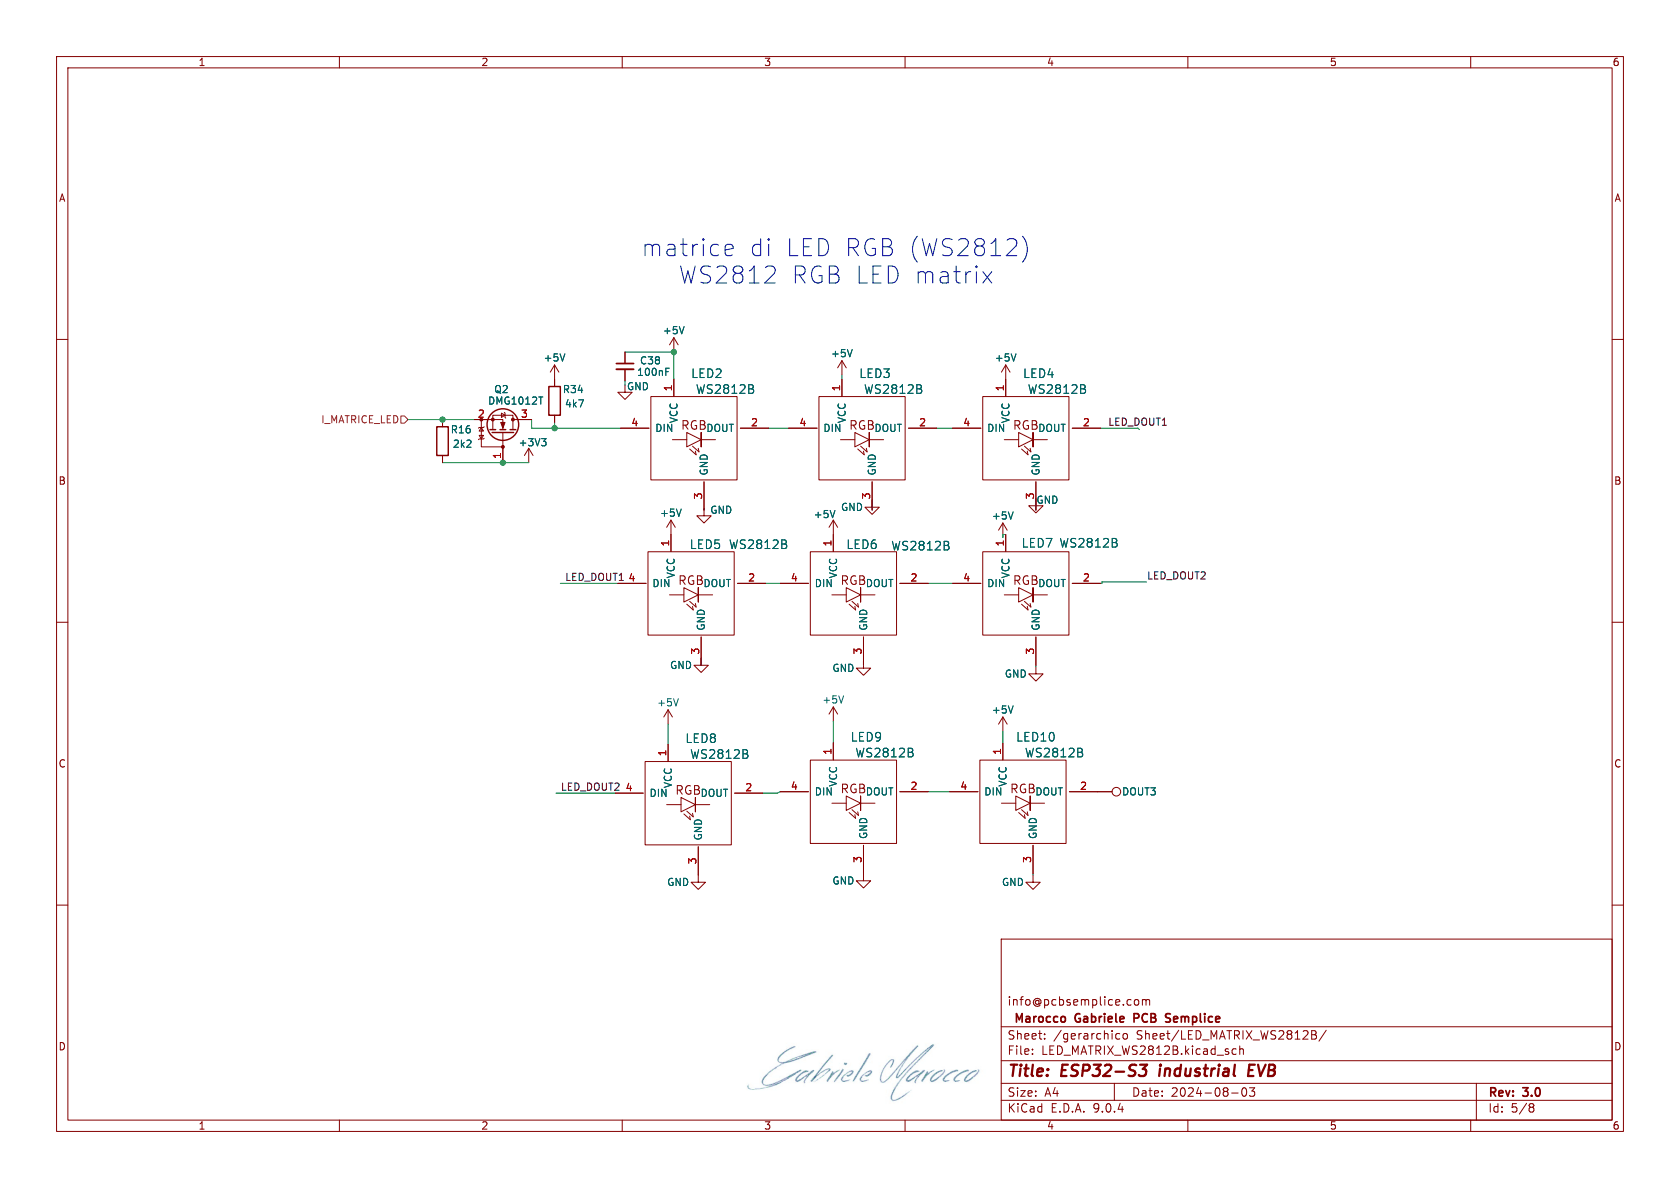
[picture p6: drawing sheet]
(kicad_sch
 (version 20250114)
 (generator "eeschema")
 (generator_version "9.0")
 (paper "A4")
 (title_block
  (title "ESP32-S3 industrial EVB ")
  (date "2024-08-03")
  (rev "3.0")
  (company " Marocco Gabriele PCB Semplice")
  (comment 1 "info@pcbsemplice.com"))
 (lib_symbols
  (symbol "+3V3_1"
   (power)
   (pin_names
    (offset 0)) (exclude_from_sim no) (in_bom yes) (on_board yes)
   (property "Reference" "#PWR" (at 0 -3.81 0) (effects (font (size 1.27 1.27)) (hide yes)))
   (property "Value" "+3V3_1" (at 0 3.556 0) (effects (font (size 1.27 1.27))))
   (property "Footprint" "" (at 0 0 0) (effects (font (size 1.27 1.27)) (hide yes)))
   (property "Datasheet" "" (at 0 0 0) (effects (font (size 1.27 1.27)) (hide yes)))
   (property "Description" "Power symbol creates a global label with name \"+3V3\"" (at 0 0 0) (effects (font (size 1.27 1.27)) (hide yes)))
   (symbol "+3V3_1_0_1"
    (polyline (pts (xy -0.762 1.27) (xy 0 2.54)) (stroke (width 0) (type default)) (fill (type none)))
    (polyline (pts (xy 0 2.54) (xy 0.762 1.27)) (stroke (width 0) (type default)) (fill (type none)))
    (polyline (pts (xy 0 0) (xy 0 2.54)) (stroke (width 0) (type default)) (fill (type none))))
   (symbol "+3V3_1_1_1"
    (pin power_in line (at 0 0 90) (length 0) (hide yes) (name "+3V3" (effects (font (size 1.27 1.27)))) (number "1" (effects (font (size 1.27 1.27))))))
   (embedded_fonts no))
  (symbol "WS2812B_3"
   (pin_names
    (offset 1.016)) (exclude_from_sim no) (in_bom yes) (on_board yes)
   (property "Reference" "LED2" (at -7.366 9.144 0) (effects (font (size 1.524 1.524))))
   (property "Value" "WS2812B" (at 5.588 8.89 0) (effects (font (size 1.524 1.524))))
   (property "Footprint" "scheda di sviluppo industriale:WS2812B" (at 4.318 0 90) (effects (font (size 1.524 1.524)) (hide yes)))
   (property "Datasheet" "" (at -1.27 0 90) (effects (font (size 1.524 1.524))))
   (property "Description" "RGB LED with integrated controller" (at 0 0 0) (effects (font (size 1.27 1.27)) (hide yes)))
   (property "Campo senza titolo" "" (at 0 0 0) (effects (font (size 1.27 1.27)) (hide yes)))
   (symbol "WS2812B_3_0_0"
    (polyline (pts (xy -1.27 0) (xy -3.81 0)) (stroke (width 0) (type solid)) (fill (type none)))
    (polyline (pts (xy -0.254 -1.143) (xy 0.889 -2.159)) (stroke (width 0) (type solid)) (fill (type none)))
    (polyline (pts (xy 0.381 -2.667) (xy -0.762 -1.651)) (stroke (width 0) (type solid)) (fill (type none)))
    (polyline (pts (xy 0.381 -2.667) (xy 0.254 -2.032)) (stroke (width 0) (type solid)) (fill (type none)))
    (polyline (pts (xy 0.889 -2.159) (xy 0.762 -1.524)) (stroke (width 0) (type solid)) (fill (type none)))
    (polyline (pts (xy 1.27 0) (xy 3.81 0)) (stroke (width 0) (type solid)) (fill (type none)))
    (text "RGB" (at 0 2.54 0) (effects (font (size 1.524 1.524)))))
   (symbol "WS2812B_3_0_1"
    (rectangle (start -7.62 7.62) (end 7.62 -7.112) (stroke (width 0) (type solid)) (fill (type none)))
    (rectangle (start 1.27 1.27) (end 1.27 -1.27) (stroke (width 0) (type solid)) (fill (type none)))
    (polyline (pts (xy 1.27 0) (xy -1.27 1.27) (xy -1.27 -1.27) (xy 1.27 0) (xy 1.27 0)) (stroke (width 0) (type solid)) (fill (type none))))
   (symbol "WS2812B_3_1_1"
    (pin input line (at -12.954 2.032 0) (length 5.0038) (name "DIN" (effects (font (size 1.27 1.27)))) (number "4" (effects (font (size 1.27 1.27)))))
    (pin power_in line (at -3.556 10.668 270) (length 3) (name "VCC" (effects (font (size 1.27 1.27)))) (number "1" (effects (font (size 1.27 1.27)))))
    (pin power_in line (at 1.778 -12.446 90) (length 5.0038) (name "GND" (effects (font (size 1.27 1.27)))) (number "3" (effects (font (size 1.27 1.27)))))
    (pin output line (at 13.208 2.032 180) (length 5.0038) (name "DOUT" (effects (font (size 1.27 1.27)))) (number "2" (effects (font (size 1.27 1.27))))))
   (embedded_fonts no))
  (symbol "scheda di sviluppo industriale:+5V"
   (power)
   (pin_names
    (offset 0)) (exclude_from_sim no) (in_bom yes) (on_board yes)
   (property "Reference" "#PWR" (at 0 -3.81 0) (effects (font (size 1.27 1.27)) (hide yes)))
   (property "Value" "+5V" (at 0 3.556 0) (effects (font (size 1.27 1.27))))
   (property "Footprint" "" (at 0 0 0) (effects (font (size 1.27 1.27)) (hide yes)))
   (property "Datasheet" "" (at 0 0 0) (effects (font (size 1.27 1.27)) (hide yes)))
   (property "Description" "Power symbol creates a global label with name \"+5V\"" (at 0 0 0) (effects (font (size 1.27 1.27)) (hide yes)))
   (symbol "+5V_0_1"
    (polyline (pts (xy -0.762 1.27) (xy 0 2.54)) (stroke (width 0) (type default)) (fill (type none)))
    (polyline (pts (xy 0 2.54) (xy 0.762 1.27)) (stroke (width 0) (type default)) (fill (type none)))
    (polyline (pts (xy 0 0) (xy 0 2.54)) (stroke (width 0) (type default)) (fill (type none))))
   (symbol "+5V_1_1"
    (pin power_in line (at 0 0 90) (length 0) (hide yes) (name "+5V" (effects (font (size 1.27 1.27)))) (number "1" (effects (font (size 1.27 1.27))))))
   (embedded_fonts no))
  (symbol "scheda di sviluppo industriale:C_Small"
   (pin_numbers (hide yes))
   (pin_names
    (offset 0.254) (hide yes)) (exclude_from_sim no) (in_bom yes) (on_board yes)
   (property "Reference" "C" (at 0.254 1.778 0) (effects (font (size 1.27 1.27)) (justify left)))
   (property "Value" "C_Small" (at 0.254 -2.032 0) (effects (font (size 1.27 1.27)) (justify left)))
   (property "Footprint" "" (at 0 0 0) (effects (font (size 1.27 1.27)) (hide yes)))
   (property "Datasheet" "~" (at 0 0 0) (effects (font (size 1.27 1.27)) (hide yes)))
   (property "Description" "Unpolarized capacitor, small symbol" (at 0 0 0) (effects (font (size 1.27 1.27)) (hide yes)))
   (symbol "C_Small_0_1"
    (polyline (pts (xy -1.524 0.508) (xy 1.524 0.508)) (stroke (width 0.3048) (type default)) (fill (type none)))
    (polyline (pts (xy -1.524 -0.508) (xy 1.524 -0.508)) (stroke (width 0.3302) (type default)) (fill (type none))))
   (symbol "C_Small_1_1"
    (pin passive line (at 0 2.54 270) (length 2.032) (name "~" (effects (font (size 1.27 1.27)))) (number "1" (effects (font (size 1.27 1.27)))))
    (pin passive line (at 0 -2.54 90) (length 2.032) (name "~" (effects (font (size 1.27 1.27)))) (number "2" (effects (font (size 1.27 1.27))))))
   (embedded_fonts no))
  (symbol "scheda di sviluppo industriale:DMG1012T"
   (pin_names
    (offset 0) (hide yes)) (exclude_from_sim no) (in_bom yes) (on_board yes)
   (property "Reference" "Q" (at 5.08 1.905 0) (effects (font (size 1.27 1.27)) (justify left)))
   (property "Value" "DMG1012T" (at 5.08 0 0) (effects (font (size 1.27 1.27)) (justify left)))
   (property "Footprint" "Package_TO_SOT_SMD:SOT-523" (at 5.08 -1.905 0) (effects (font (size 1.27 1.27)) (justify left) (hide yes)))
   (property "Datasheet" "https://www.diodes.com/assets/Datasheets/ds31783.pdf" (at 5.08 -3.81 0) (effects (font (size 1.27 1.27)) (justify left) (hide yes)))
   (property "Description" "20V Vds, 0.63 Id, N-Channel MOSFET with ESD protection, SOT-523" (at 0 0 0) (effects (font (size 1.27 1.27)) (hide yes)))
   (symbol "DMG1012T_0_1"
    (polyline (pts (xy 2.54 -3.81) (xy -2.286 -3.81) (xy -2.286 0)) (stroke (width 0) (type default)) (fill (type none))))
   (symbol "DMG1012T_1_1"
    (circle (center -2.286 0) (radius 0.254) (stroke (width 0) (type default)) (fill (type outline)))
    (polyline (pts (xy -1.016 -4.318) (xy -0.889 -4.191) (xy -0.889 -3.429) (xy -0.762 -3.302)) (stroke (width 0) (type default)) (fill (type none)))
    (polyline (pts (xy -0.889 -3.81) (xy -0.254 -4.191) (xy -0.254 -3.429) (xy -0.889 -3.81)) (stroke (width 0) (type default)) (fill (type none)))
    (polyline (pts (xy 0.254 1.905) (xy 0.254 -1.905)) (stroke (width 0.254) (type default)) (fill (type none)))
    (polyline (pts (xy 0.254 0) (xy -2.54 0)) (stroke (width 0) (type default)) (fill (type none)))
    (polyline (pts (xy 0.762 2.286) (xy 0.762 1.27)) (stroke (width 0.254) (type default)) (fill (type none)))
    (polyline (pts (xy 0.762 0.508) (xy 0.762 -0.508)) (stroke (width 0.254) (type default)) (fill (type none)))
    (polyline (pts (xy 0.762 -1.27) (xy 0.762 -2.286)) (stroke (width 0.254) (type default)) (fill (type none)))
    (polyline (pts (xy 0.762 -1.778) (xy 3.302 -1.778) (xy 3.302 1.778) (xy 0.762 1.778)) (stroke (width 0) (type default)) (fill (type none)))
    (polyline (pts (xy 1.016 0) (xy 2.032 0.381) (xy 2.032 -0.381) (xy 1.016 0)) (stroke (width 0) (type default)) (fill (type outline)))
    (polyline (pts (xy 1.143 -3.81) (xy 0.508 -3.429) (xy 0.508 -4.191) (xy 1.143 -3.81)) (stroke (width 0) (type default)) (fill (type none)))
    (polyline (pts (xy 1.27 -3.302) (xy 1.143 -3.429) (xy 1.143 -4.191) (xy 1.016 -4.318)) (stroke (width 0) (type default)) (fill (type none)))
    (circle (center 1.651 0) (radius 2.794) (stroke (width 0.254) (type default)) (fill (type none)))
    (polyline (pts (xy 2.54 2.54) (xy 2.54 1.778)) (stroke (width 0) (type default)) (fill (type none)))
    (circle (center 2.54 1.778) (radius 0.254) (stroke (width 0) (type default)) (fill (type outline)))
    (circle (center 2.54 -1.778) (radius 0.254) (stroke (width 0) (type default)) (fill (type outline)))
    (polyline (pts (xy 2.54 -2.54) (xy 2.54 0) (xy 0.762 0)) (stroke (width 0) (type default)) (fill (type none)))
    (circle (center 2.54 -3.81) (radius 0.254) (stroke (width 0) (type default)) (fill (type outline)))
    (polyline (pts (xy 2.794 0.508) (xy 2.921 0.381) (xy 3.683 0.381) (xy 3.81 0.254)) (stroke (width 0) (type default)) (fill (type none)))
    (polyline (pts (xy 3.302 0.381) (xy 2.921 -0.254) (xy 3.683 -0.254) (xy 3.302 0.381)) (stroke (width 0) (type default)) (fill (type none)))
    (pin input line (at -5.08 0 0) (length 2.54) (name "G" (effects (font (size 1.27 1.27)))) (number "1" (effects (font (size 1.27 1.27)))))
    (pin passive line (at 2.54 5.08 270) (length 2.54) (name "D" (effects (font (size 1.27 1.27)))) (number "3" (effects (font (size 1.27 1.27)))))
    (pin passive line (at 2.54 -5.08 90) (length 2.54) (name "S" (effects (font (size 1.27 1.27)))) (number "2" (effects (font (size 1.27 1.27))))))
   (embedded_fonts no))
  (symbol "scheda di sviluppo industriale:GND"
   (power)
   (pin_names
    (offset 0)) (exclude_from_sim no) (in_bom yes) (on_board yes)
   (property "Reference" "#PWR" (at 0 -6.35 0) (effects (font (size 1.27 1.27)) (hide yes)))
   (property "Value" "GND" (at 0 -3.81 0) (effects (font (size 1.27 1.27))))
   (property "Footprint" "" (at 0 0 0) (effects (font (size 1.27 1.27)) (hide yes)))
   (property "Datasheet" "" (at 0 0 0) (effects (font (size 1.27 1.27)) (hide yes)))
   (property "Description" "Power symbol creates a global label with name \"GND\" , ground" (at 0 0 0) (effects (font (size 1.27 1.27)) (hide yes)))
   (symbol "GND_0_1"
    (polyline (pts (xy 0 0) (xy 0 -1.27) (xy 1.27 -1.27) (xy 0 -2.54) (xy -1.27 -1.27) (xy 0 -1.27)) (stroke (width 0) (type default)) (fill (type none))))
   (symbol "GND_1_1"
    (pin power_in line (at 0 0 270) (length 0) (hide yes) (name "GND" (effects (font (size 1.27 1.27)))) (number "1" (effects (font (size 1.27 1.27))))))
   (embedded_fonts no))
  (symbol "scheda di sviluppo industriale:R"
   (pin_numbers (hide yes))
   (pin_names
    (offset 0)) (exclude_from_sim no) (in_bom yes) (on_board yes)
   (property "Reference" "R" (at 2.032 0 90) (effects (font (size 1.27 1.27))))
   (property "Value" "R" (at 0 0 90) (effects (font (size 1.27 1.27))))
   (property "Footprint" "" (at -1.778 0 90) (effects (font (size 1.27 1.27)) (hide yes)))
   (property "Datasheet" "~" (at 0 0 0) (effects (font (size 1.27 1.27)) (hide yes)))
   (property "Description" "Resistor" (at 0 0 0) (effects (font (size 1.27 1.27)) (hide yes)))
   (symbol "R_0_1"
    (rectangle (start -1.016 -2.54) (end 1.016 2.54) (stroke (width 0.254) (type default)) (fill (type none))))
   (symbol "R_1_1"
    (pin passive line (at 0 3.81 270) (length 1.27) (name "~" (effects (font (size 1.27 1.27)))) (number "1" (effects (font (size 1.27 1.27)))))
    (pin passive line (at 0 -3.81 90) (length 1.27) (name "~" (effects (font (size 1.27 1.27)))) (number "2" (effects (font (size 1.27 1.27))))))
   (embedded_fonts no))
  (symbol "scheda di sviluppo industriale:TestPoint"
   (pin_numbers (hide yes))
   (pin_names
    (offset 0.762) (hide yes)) (exclude_from_sim no) (in_bom yes) (on_board yes)
   (property "Reference" "TP" (at 0 6.858 0) (effects (font (size 1.27 1.27))))
   (property "Value" "TestPoint" (at 0 5.08 0) (effects (font (size 1.27 1.27))))
   (property "Footprint" "" (at 5.08 0 0) (effects (font (size 1.27 1.27)) (hide yes)))
   (property "Datasheet" "~" (at 5.08 0 0) (effects (font (size 1.27 1.27)) (hide yes)))
   (property "Description" "test point" (at 0 0 0) (effects (font (size 1.27 1.27)) (hide yes)))
   (symbol "TestPoint_0_1"
    (circle (center 0 3.302) (radius 0.762) (stroke (width 0) (type default)) (fill (type none))))
   (symbol "TestPoint_1_1"
    (pin passive line (at 0 0 90) (length 2.54) (name "1" (effects (font (size 1.27 1.27)))) (number "1" (effects (font (size 1.27 1.27))))))
   (embedded_fonts no)))
 (text "matrice di LED RGB (WS2812)\nWS2812 RGB LED matrix"
  (exclude_from_sim no)
  (at 147.828 46.482 0)
  (effects (font (size 3 3))))
 (junction
  (at 78.232 74.168)
  (diameter 0)
  (color 0 0 0 0))
 (junction
  (at 119.126 62.23)
  (diameter 0)
  (color 0 0 0 0))
 (junction
  (at 98.044 75.692)
  (diameter 0)
  (color 0 0 0 0))
 (junction
  (at 88.9 81.788)
  (diameter 0)
  (color 0 0 0 0))
 (wire
  (pts (xy 135.89 75.692) (xy 139.446 75.692))
  (stroke (width 0) (type default)))
 (wire
  (pts (xy 88.9 81.788) (xy 93.472 81.788))
  (stroke (width 0) (type default)))
 (wire
  (pts (xy 78.232 74.168) (xy 83.82 74.168))
  (stroke (width 0) (type default)))
 (wire
  (pts (xy 93.98 74.168) (xy 93.98 75.692))
  (stroke (width 0) (type default)))
 (wire
  (pts (xy 147.32 127.508) (xy 147.32 131.318))
  (stroke (width 0) (type default)))
 (wire
  (pts (xy 177.292 94.488) (xy 177.292 94.996))
  (stroke (width 0) (type default)))
 (wire
  (pts (xy 124.46 89.916) (xy 124.46 90.17))
  (stroke (width 0) (type default)))
 (wire
  (pts (xy 194.818 103.124) (xy 194.818 102.87))
  (stroke (width 0) (type default)))
 (wire
  (pts (xy 98.044 74.676) (xy 98.044 75.692))
  (stroke (width 0) (type default)))
 (wire
  (pts (xy 194.818 102.87) (xy 202.692 102.87))
  (stroke (width 0) (type default)))
 (wire
  (pts (xy 118.11 128.016) (xy 118.11 131.572))
  (stroke (width 0) (type default)))
 (wire
  (pts (xy 119.126 62.23) (xy 119.126 67.056))
  (stroke (width 0) (type default)))
 (wire
  (pts (xy 135.382 103.124) (xy 137.922 103.124))
  (stroke (width 0) (type default)))
 (wire
  (pts (xy 93.98 75.692) (xy 98.044 75.692))
  (stroke (width 0) (type default)))
 (wire
  (pts (xy 164.084 139.954) (xy 167.894 139.954))
  (stroke (width 0) (type default)))
 (wire
  (pts (xy 182.626 154.432) (xy 182.626 154.686))
  (stroke (width 0) (type default)))
 (wire
  (pts (xy 123.952 116.332) (xy 123.952 117.602))
  (stroke (width 0) (type default)))
 (wire
  (pts (xy 177.292 129.286) (xy 177.292 131.318))
  (stroke (width 0) (type default)))
 (wire
  (pts (xy 134.874 140.208) (xy 137.414 140.208))
  (stroke (width 0) (type default)))
 (wire
  (pts (xy 98.298 140.208) (xy 108.712 140.208))
  (stroke (width 0) (type default)))
 (wire
  (pts (xy 164.084 103.124) (xy 168.402 103.124))
  (stroke (width 0) (type default)))
 (wire
  (pts (xy 165.608 75.692) (xy 168.402 75.692))
  (stroke (width 0) (type default)))
 (wire
  (pts (xy 99.06 103.124) (xy 109.22 103.124))
  (stroke (width 0) (type default)))
 (wire
  (pts (xy 177.8 94.488) (xy 177.292 94.488))
  (stroke (width 0) (type default)))
 (wire
  (pts (xy 98.044 75.692) (xy 109.728 75.692))
  (stroke (width 0) (type default)))
 (wire
  (pts (xy 183.134 88.138) (xy 183.134 90.17))
  (stroke (width 0) (type default)))
 (wire
  (pts (xy 72.136 74.168) (xy 78.232 74.168))
  (stroke (width 0) (type default)))
 (wire
  (pts (xy 110.49 62.23) (xy 119.126 62.23))
  (stroke (width 0) (type default)))
 (wire
  (pts (xy 137.414 140.208) (xy 137.922 139.954))
  (stroke (width 0) (type default)))
 (wire
  (pts (xy 148.844 67.056) (xy 148.844 66.294))
  (stroke (width 0) (type default)))
 (wire
  (pts (xy 201.168 75.692) (xy 201.422 75.946))
  (stroke (width 0) (type default)))
 (wire
  (pts (xy 154.178 88.392) (xy 154.178 90.17))
  (stroke (width 0) (type default)))
 (wire
  (pts (xy 183.134 117.602) (xy 183.134 117.856))
  (stroke (width 0) (type default)))
 (wire
  (pts (xy 110.49 67.31) (xy 110.49 68.072))
  (stroke (width 0) (type default)))
 (wire
  (pts (xy 78.232 81.788) (xy 88.9 81.788))
  (stroke (width 0) (type default)))
 (wire
  (pts (xy 194.564 103.124) (xy 194.818 103.124))
  (stroke (width 0) (type default)))
 (wire
  (pts (xy 152.654 117.602) (xy 152.654 116.84))
  (stroke (width 0) (type default)))
 (wire
  (pts (xy 194.564 75.692) (xy 201.168 75.692))
  (stroke (width 0) (type default)))
 (image
  (at 152.146 189.23)
  (scale 0.345606)
  (data))
 (label "LED_DOUT2"
  (at 202.692 102.87 0)
  (effects (font (size 1.27 1.27)) (justify left bottom)))
 (label "LED_DOUT1"
  (at 99.822 103.124 0)
  (effects (font (size 1.27 1.27)) (justify left bottom)))
 (label "LED_DOUT1"
  (at 195.834 75.692 0)
  (effects (font (size 1.27 1.27)) (justify left bottom)))
 (label "LED_DOUT2"
  (at 99.06 140.208 0)
  (effects (font (size 1.27 1.27)) (justify left bottom)))
 (hierarchical_label "I_MATRICE_LED"
  (shape input)
  (at 72.136 74.168 180)
  (effects (font (size 1.27 1.27)) (justify right)))
 (symbol
  (lib_id "scheda di sviluppo industriale:R")
  (at 98.044 70.866 0)
  (mirror y)
  (unit 1)
  (exclude_from_sim no)
  (in_bom yes)
  (on_board yes)
  (dnp no)
  (property "Reference" "R34" (at 101.346 68.834 0) (effects (font (size 1.27 1.27))))
  (property "Value" "4k7" (at 101.6 71.374 0) (effects (font (size 1.27 1.27))))
  (property "Footprint" "Resistor_SMD:R_0603_1608Metric_Pad0.98x0.95mm_HandSolder" (at 99.822 70.866 90) (effects (font (size 1.27 1.27)) (hide yes)))
  (property "Datasheet" "~" (at 98.044 70.866 0) (effects (font (size 1.27 1.27)) (hide yes)))
  (property "Description" "" (at 98.044 70.866 0) (effects (font (size 1.27 1.27)) (hide yes)))
  (pin "1")
  (pin "2"))
 (symbol
  (lib_id "scheda di sviluppo industriale:+5V")
  (at 118.11 128.016 0)
  (unit 1)
  (exclude_from_sim no)
  (in_bom yes)
  (on_board yes)
  (dnp no)
  (fields_autoplaced yes)
  (property "Reference" "#PWR074" (at 118.11 131.826 0) (effects (font (size 1.27 1.27)) (hide yes)))
  (property "Value" "+5V" (at 118.11 124.206 0) (effects (font (size 1.27 1.27))))
  (property "Footprint" "" (at 118.11 128.016 0) (effects (font (size 1.27 1.27)) (hide yes)))
  (property "Datasheet" "" (at 118.11 128.016 0) (effects (font (size 1.27 1.27)) (hide yes)))
  (property "Description" "" (at 118.11 128.016 0) (effects (font (size 1.27 1.27)) (hide yes)))
  (pin "1"))
 (symbol
  (lib_name "WS2812B_3")
  (lib_id "scheda di sviluppo industriale:WS2812B_3")
  (at 150.876 141.986 0)
  (unit 1)
  (exclude_from_sim no)
  (in_bom yes)
  (on_board yes)
  (dnp no)
  (property "Reference" "LED9" (at 153.162 130.302 0) (effects (font (size 1.524 1.524))))
  (property "Value" "WS2812B" (at 156.464 133.096 0) (effects (font (size 1.524 1.524))))
  (property "Footprint" "scheda di sviluppo industriale:WS2812B" (at 155.194 141.986 90) (effects (font (size 1.524 1.524)) (hide yes)))
  (property "Datasheet" "" (at 149.606 141.986 90) (effects (font (size 1.524 1.524))))
  (property "Description" "RGB LED with integrated controller" (at 150.876 141.986 0) (effects (font (size 1.27 1.27)) (hide yes)))
  (property "Campo senza titolo" "" (at 150.876 141.986 0) (effects (font (size 1.27 1.27)) (hide yes)))
  (pin "1")
  (pin "2")
  (pin "4")
  (pin "3"))
 (symbol
  (lib_id "scheda di sviluppo industriale:GND")
  (at 152.654 154.432 0)
  (unit 1)
  (exclude_from_sim no)
  (in_bom yes)
  (on_board yes)
  (dnp no)
  (property "Reference" "#PWR084" (at 152.654 160.782 0) (effects (font (size 1.27 1.27)) (hide yes)))
  (property "Value" "GND" (at 149.098 155.702 0) (effects (font (size 1.27 1.27))))
  (property "Footprint" "" (at 152.654 154.432 0) (effects (font (size 1.27 1.27)) (hide yes)))
  (property "Datasheet" "" (at 152.654 154.432 0) (effects (font (size 1.27 1.27)) (hide yes)))
  (property "Description" "" (at 152.654 154.432 0) (effects (font (size 1.27 1.27)) (hide yes)))
  (pin "1"))
 (symbol
  (lib_name "WS2812B_3")
  (lib_id "scheda di sviluppo industriale:WS2812B_3")
  (at 181.356 105.156 0)
  (unit 1)
  (exclude_from_sim no)
  (in_bom yes)
  (on_board yes)
  (dnp no)
  (property "Reference" "LED7" (at 183.388 96.012 0) (effects (font (size 1.524 1.524))))
  (property "Value" "WS2812B" (at 192.532 96.012 0) (effects (font (size 1.524 1.524))))
  (property "Footprint" "scheda di sviluppo industriale:WS2812B" (at 185.674 105.156 90) (effects (font (size 1.524 1.524)) (hide yes)))
  (property "Datasheet" "" (at 180.086 105.156 90) (effects (font (size 1.524 1.524))))
  (property "Description" "RGB LED with integrated controller" (at 181.356 105.156 0) (effects (font (size 1.27 1.27)) (hide yes)))
  (property "Campo senza titolo" "" (at 181.356 105.156 0) (effects (font (size 1.27 1.27)) (hide yes)))
  (pin "1")
  (pin "2")
  (pin "4")
  (pin "3"))
 (symbol
  (lib_id "scheda di sviluppo industriale:GND")
  (at 182.626 154.686 0)
  (unit 1)
  (exclude_from_sim no)
  (in_bom yes)
  (on_board yes)
  (dnp no)
  (property "Reference" "#PWR089" (at 182.626 161.036 0) (effects (font (size 1.27 1.27)) (hide yes)))
  (property "Value" "GND" (at 179.07 155.956 0) (effects (font (size 1.27 1.27))))
  (property "Footprint" "" (at 182.626 154.686 0) (effects (font (size 1.27 1.27)) (hide yes)))
  (property "Datasheet" "" (at 182.626 154.686 0) (effects (font (size 1.27 1.27)) (hide yes)))
  (property "Description" "" (at 182.626 154.686 0) (effects (font (size 1.27 1.27)) (hide yes)))
  (pin "1"))
 (symbol
  (lib_id "scheda di sviluppo industriale:TestPoint")
  (at 194.056 139.954 270)
  (unit 1)
  (exclude_from_sim no)
  (in_bom yes)
  (on_board yes)
  (dnp no)
  (property "Reference" "DOUT3" (at 201.422 139.954 90) (effects (font (size 1.27 1.27))))
  (property "Value" "TestPoint" (at 197.358 142.748 90) (effects (font (size 1.27 1.27)) (hide yes)))
  (property "Footprint" "TestPoint:TestPoint_THTPad_D1.0mm_Drill0.5mm" (at 194.056 145.034 0) (effects (font (size 1.27 1.27)) (hide yes)))
  (property "Datasheet" "~" (at 194.056 145.034 0) (effects (font (size 1.27 1.27)) (hide yes)))
  (property "Description" "test point" (at 194.056 139.954 0) (effects (font (size 1.27 1.27)) (hide yes)))
  (pin "1"))
 (symbol
  (lib_id "scheda di sviluppo industriale:GND")
  (at 123.444 154.686 0)
  (unit 1)
  (exclude_from_sim no)
  (in_bom yes)
  (on_board yes)
  (dnp no)
  (property "Reference" "#PWR077" (at 123.444 161.036 0) (effects (font (size 1.27 1.27)) (hide yes)))
  (property "Value" "GND" (at 119.888 155.956 0) (effects (font (size 1.27 1.27))))
  (property "Footprint" "" (at 123.444 154.686 0) (effects (font (size 1.27 1.27)) (hide yes)))
  (property "Datasheet" "" (at 123.444 154.686 0) (effects (font (size 1.27 1.27)) (hide yes)))
  (property "Description" "" (at 123.444 154.686 0) (effects (font (size 1.27 1.27)) (hide yes)))
  (pin "1"))
 (symbol
  (lib_id "scheda di sviluppo industriale:+5V")
  (at 148.844 66.294 0)
  (unit 1)
  (exclude_from_sim no)
  (in_bom yes)
  (on_board yes)
  (dnp no)
  (fields_autoplaced yes)
  (property "Reference" "#PWR082" (at 148.844 70.104 0) (effects (font (size 1.27 1.27)) (hide yes)))
  (property "Value" "+5V" (at 148.844 62.484 0) (effects (font (size 1.27 1.27))))
  (property "Footprint" "" (at 148.844 66.294 0) (effects (font (size 1.27 1.27)) (hide yes)))
  (property "Datasheet" "" (at 148.844 66.294 0) (effects (font (size 1.27 1.27)) (hide yes)))
  (property "Description" "" (at 148.844 66.294 0) (effects (font (size 1.27 1.27)) (hide yes)))
  (pin "1"))
 (symbol
  (lib_name "WS2812B_3")
  (lib_id "scheda di sviluppo industriale:WS2812B_3")
  (at 122.174 105.156 0)
  (unit 1)
  (exclude_from_sim no)
  (in_bom yes)
  (on_board yes)
  (dnp no)
  (property "Reference" "LED5" (at 124.714 96.266 0) (effects (font (size 1.524 1.524))))
  (property "Value" "WS2812B" (at 134.112 96.266 0) (effects (font (size 1.524 1.524))))
  (property "Footprint" "scheda di sviluppo industriale:WS2812B" (at 126.492 105.156 90) (effects (font (size 1.524 1.524)) (hide yes)))
  (property "Datasheet" "" (at 120.904 105.156 90) (effects (font (size 1.524 1.524))))
  (property "Description" "RGB LED with integrated controller" (at 122.174 105.156 0) (effects (font (size 1.27 1.27)) (hide yes)))
  (property "Campo senza titolo" "" (at 122.174 105.156 0) (effects (font (size 1.27 1.27)) (hide yes)))
  (pin "1")
  (pin "2")
  (pin "4")
  (pin "3"))
 (symbol
  (lib_id "scheda di sviluppo industriale:GND")
  (at 154.178 88.392 0)
  (unit 1)
  (exclude_from_sim no)
  (in_bom yes)
  (on_board yes)
  (dnp no)
  (property "Reference" "#PWR085" (at 154.178 94.742 0) (effects (font (size 1.27 1.27)) (hide yes)))
  (property "Value" "GND" (at 150.622 89.662 0) (effects (font (size 1.27 1.27))))
  (property "Footprint" "" (at 154.178 88.392 0) (effects (font (size 1.27 1.27)) (hide yes)))
  (property "Datasheet" "" (at 154.178 88.392 0) (effects (font (size 1.27 1.27)) (hide yes)))
  (property "Description" "" (at 154.178 88.392 0) (effects (font (size 1.27 1.27)) (hide yes)))
  (pin "1"))
 (symbol
  (lib_id "scheda di sviluppo industriale:+5V")
  (at 177.292 94.996 0)
  (unit 1)
  (exclude_from_sim no)
  (in_bom yes)
  (on_board yes)
  (dnp no)
  (fields_autoplaced yes)
  (property "Reference" "#PWR086" (at 177.292 98.806 0) (effects (font (size 1.27 1.27)) (hide yes)))
  (property "Value" "+5V" (at 177.292 91.186 0) (effects (font (size 1.27 1.27))))
  (property "Footprint" "" (at 177.292 94.996 0) (effects (font (size 1.27 1.27)) (hide yes)))
  (property "Datasheet" "" (at 177.292 94.996 0) (effects (font (size 1.27 1.27)) (hide yes)))
  (property "Description" "" (at 177.292 94.996 0) (effects (font (size 1.27 1.27)) (hide yes)))
  (pin "1"))
 (symbol
  (lib_id "scheda di sviluppo industriale:GND")
  (at 110.49 68.072 0)
  (unit 1)
  (exclude_from_sim no)
  (in_bom yes)
  (on_board yes)
  (dnp no)
  (property "Reference" "#PWR073" (at 110.49 74.422 0) (effects (font (size 1.27 1.27)) (hide yes)))
  (property "Value" "GND" (at 112.776 68.326 0) (effects (font (size 1.27 1.27))))
  (property "Footprint" "" (at 110.49 68.072 0) (effects (font (size 1.27 1.27)) (hide yes)))
  (property "Datasheet" "" (at 110.49 68.072 0) (effects (font (size 1.27 1.27)) (hide yes)))
  (property "Description" "" (at 110.49 68.072 0) (effects (font (size 1.27 1.27)) (hide yes)))
  (pin "1"))
 (symbol
  (lib_id "scheda di sviluppo industriale:GND")
  (at 123.952 116.332 0)
  (unit 1)
  (exclude_from_sim no)
  (in_bom yes)
  (on_board yes)
  (dnp no)
  (property "Reference" "#PWR078" (at 123.952 122.682 0) (effects (font (size 1.27 1.27)) (hide yes)))
  (property "Value" "GND" (at 120.396 117.602 0) (effects (font (size 1.27 1.27))))
  (property "Footprint" "" (at 123.952 116.332 0) (effects (font (size 1.27 1.27)) (hide yes)))
  (property "Datasheet" "" (at 123.952 116.332 0) (effects (font (size 1.27 1.27)) (hide yes)))
  (property "Description" "" (at 123.952 116.332 0) (effects (font (size 1.27 1.27)) (hide yes)))
  (pin "1"))
 (symbol
  (lib_id "scheda di sviluppo industriale:+5V")
  (at 147.32 94.488 0)
  (unit 1)
  (exclude_from_sim no)
  (in_bom yes)
  (on_board yes)
  (dnp no)
  (property "Reference" "#PWR080" (at 147.32 98.298 0) (effects (font (size 1.27 1.27)) (hide yes)))
  (property "Value" "+5V" (at 145.796 90.932 0) (effects (font (size 1.27 1.27))))
  (property "Footprint" "" (at 147.32 94.488 0) (effects (font (size 1.27 1.27)) (hide yes)))
  (property "Datasheet" "" (at 147.32 94.488 0) (effects (font (size 1.27 1.27)) (hide yes)))
  (property "Description" "" (at 147.32 94.488 0) (effects (font (size 1.27 1.27)) (hide yes)))
  (pin "1"))
 (symbol
  (lib_name "WS2812B_3")
  (lib_id "scheda di sviluppo industriale:WS2812B_3")
  (at 181.356 77.724 0)
  (unit 1)
  (exclude_from_sim no)
  (in_bom yes)
  (on_board yes)
  (dnp no)
  (property "Reference" "LED4" (at 183.642 66.04 0) (effects (font (size 1.524 1.524))))
  (property "Value" "WS2812B" (at 186.944 68.834 0) (effects (font (size 1.524 1.524))))
  (property "Footprint" "scheda di sviluppo industriale:WS2812B" (at 185.674 77.724 90) (effects (font (size 1.524 1.524)) (hide yes)))
  (property "Datasheet" "" (at 180.086 77.724 90) (effects (font (size 1.524 1.524))))
  (property "Description" "RGB LED with integrated controller" (at 181.356 77.724 0) (effects (font (size 1.27 1.27)) (hide yes)))
  (property "Campo senza titolo" "" (at 181.356 77.724 0) (effects (font (size 1.27 1.27)) (hide yes)))
  (pin "1")
  (pin "2")
  (pin "4")
  (pin "3"))
 (symbol
  (lib_id "scheda di sviluppo industriale:GND")
  (at 124.46 89.916 0)
  (unit 1)
  (exclude_from_sim no)
  (in_bom yes)
  (on_board yes)
  (dnp no)
  (property "Reference" "#PWR079" (at 124.46 96.266 0) (effects (font (size 1.27 1.27)) (hide yes)))
  (property "Value" "GND" (at 127.508 90.17 0) (effects (font (size 1.27 1.27))))
  (property "Footprint" "" (at 124.46 89.916 0) (effects (font (size 1.27 1.27)) (hide yes)))
  (property "Datasheet" "" (at 124.46 89.916 0) (effects (font (size 1.27 1.27)) (hide yes)))
  (property "Description" "" (at 124.46 89.916 0) (effects (font (size 1.27 1.27)) (hide yes)))
  (pin "1"))
 (symbol
  (lib_id "scheda di sviluppo industriale:C_Small")
  (at 110.49 64.77 0)
  (unit 1)
  (exclude_from_sim no)
  (in_bom yes)
  (on_board yes)
  (dnp no)
  (property "Reference" "C38" (at 113.03 63.754 0) (effects (font (size 1.27 1.27)) (justify left)))
  (property "Value" "100nF" (at 112.522 65.786 0) (effects (font (size 1.27 1.27)) (justify left)))
  (property "Footprint" "Capacitor_SMD:C_0603_1608Metric_Pad1.08x0.95mm_HandSolder" (at 110.49 64.77 0) (effects (font (size 1.27 1.27)) (hide yes)))
  (property "Datasheet" "~" (at 110.49 64.77 0) (effects (font (size 1.27 1.27)) (hide yes)))
  (property "Description" "" (at 110.49 64.77 0) (effects (font (size 1.27 1.27)) (hide yes)))
  (pin "1")
  (pin "2"))
 (symbol
  (lib_name "+3V3_1")
  (lib_id "scheda di sviluppo industriale:+3V3_1")
  (at 93.472 81.788 0)
  (mirror y)
  (unit 1)
  (exclude_from_sim no)
  (in_bom yes)
  (on_board yes)
  (dnp no)
  (property "Reference" "#PWR071" (at 93.472 85.598 0) (effects (font (size 1.27 1.27)) (hide yes)))
  (property "Value" "+3V3" (at 94.234 78.232 0) (effects (font (size 1.27 1.27))))
  (property "Footprint" "" (at 93.472 81.788 0) (effects (font (size 1.27 1.27)) (hide yes)))
  (property "Datasheet" "" (at 93.472 81.788 0) (effects (font (size 1.27 1.27)) (hide yes)))
  (property "Description" "" (at 93.472 81.788 0) (effects (font (size 1.27 1.27)) (hide yes)))
  (pin "1"))
 (symbol
  (lib_id "scheda di sviluppo industriale:+5V")
  (at 98.044 67.056 0)
  (unit 1)
  (exclude_from_sim no)
  (in_bom yes)
  (on_board yes)
  (dnp no)
  (fields_autoplaced yes)
  (property "Reference" "#PWR072" (at 98.044 70.866 0) (effects (font (size 1.27 1.27)) (hide yes)))
  (property "Value" "+5V" (at 98.044 63.246 0) (effects (font (size 1.27 1.27))))
  (property "Footprint" "" (at 98.044 67.056 0) (effects (font (size 1.27 1.27)) (hide yes)))
  (property "Datasheet" "" (at 98.044 67.056 0) (effects (font (size 1.27 1.27)) (hide yes)))
  (property "Description" "" (at 98.044 67.056 0) (effects (font (size 1.27 1.27)) (hide yes)))
  (pin "1"))
 (symbol
  (lib_name "WS2812B_3")
  (lib_id "scheda di sviluppo industriale:WS2812B_3")
  (at 152.4 77.724 0)
  (unit 1)
  (exclude_from_sim no)
  (in_bom yes)
  (on_board yes)
  (dnp no)
  (property "Reference" "LED3" (at 154.686 66.04 0) (effects (font (size 1.524 1.524))))
  (property "Value" "WS2812B" (at 157.988 68.834 0) (effects (font (size 1.524 1.524))))
  (property "Footprint" "scheda di sviluppo industriale:WS2812B" (at 156.718 77.724 90) (effects (font (size 1.524 1.524)) (hide yes)))
  (property "Datasheet" "" (at 151.13 77.724 90) (effects (font (size 1.524 1.524))))
  (property "Description" "RGB LED with integrated controller" (at 152.4 77.724 0) (effects (font (size 1.27 1.27)) (hide yes)))
  (property "Campo senza titolo" "" (at 152.4 77.724 0) (effects (font (size 1.27 1.27)) (hide yes)))
  (pin "1")
  (pin "2")
  (pin "4")
  (pin "3"))
 (symbol
  (lib_id "scheda di sviluppo industriale:+5V")
  (at 177.292 129.286 0)
  (unit 1)
  (exclude_from_sim no)
  (in_bom yes)
  (on_board yes)
  (dnp no)
  (fields_autoplaced yes)
  (property "Reference" "#PWR087" (at 177.292 133.096 0) (effects (font (size 1.27 1.27)) (hide yes)))
  (property "Value" "+5V" (at 177.292 125.476 0) (effects (font (size 1.27 1.27))))
  (property "Footprint" "" (at 177.292 129.286 0) (effects (font (size 1.27 1.27)) (hide yes)))
  (property "Datasheet" "" (at 177.292 129.286 0) (effects (font (size 1.27 1.27)) (hide yes)))
  (property "Description" "" (at 177.292 129.286 0) (effects (font (size 1.27 1.27)) (hide yes)))
  (pin "1"))
 (symbol
  (lib_id "scheda di sviluppo industriale:GND")
  (at 152.654 116.84 0)
  (unit 1)
  (exclude_from_sim no)
  (in_bom yes)
  (on_board yes)
  (dnp no)
  (property "Reference" "#PWR083" (at 152.654 123.19 0) (effects (font (size 1.27 1.27)) (hide yes)))
  (property "Value" "GND" (at 149.098 118.11 0) (effects (font (size 1.27 1.27))))
  (property "Footprint" "" (at 152.654 116.84 0) (effects (font (size 1.27 1.27)) (hide yes)))
  (property "Datasheet" "" (at 152.654 116.84 0) (effects (font (size 1.27 1.27)) (hide yes)))
  (property "Description" "" (at 152.654 116.84 0) (effects (font (size 1.27 1.27)) (hide yes)))
  (pin "1"))
 (symbol
  (lib_name "WS2812B_3")
  (lib_id "scheda di sviluppo industriale:WS2812B_3")
  (at 150.876 105.156 0)
  (unit 1)
  (exclude_from_sim no)
  (in_bom yes)
  (on_board yes)
  (dnp no)
  (property "Reference" "LED6" (at 152.4 96.266 0) (effects (font (size 1.524 1.524))))
  (property "Value" "WS2812B" (at 162.814 96.52 0) (effects (font (size 1.524 1.524))))
  (property "Footprint" "scheda di sviluppo industriale:WS2812B" (at 155.194 105.156 90) (effects (font (size 1.524 1.524)) (hide yes)))
  (property "Datasheet" "" (at 149.606 105.156 90) (effects (font (size 1.524 1.524))))
  (property "Description" "RGB LED with integrated controller" (at 150.876 105.156 0) (effects (font (size 1.27 1.27)) (hide yes)))
  (property "Campo senza titolo" "" (at 150.876 105.156 0) (effects (font (size 1.27 1.27)) (hide yes)))
  (pin "1")
  (pin "2")
  (pin "4")
  (pin "3"))
 (symbol
  (lib_id "scheda di sviluppo industriale:DMG1012T")
  (at 88.9 76.708 270)
  (mirror x)
  (unit 1)
  (exclude_from_sim no)
  (in_bom yes)
  (on_board yes)
  (dnp no)
  (property "Reference" "Q2" (at 88.646 68.834 90) (effects (font (size 1.27 1.27))))
  (property "Value" "DMG1012T" (at 91.186 70.866 90) (effects (font (size 1.27 1.27))))
  (property "Footprint" "Package_TO_SOT_SMD:SOT-523" (at 86.995 71.628 0) (effects (font (size 1.27 1.27)) (justify left) (hide yes)))
  (property "Datasheet" "https://www.diodes.com/assets/Datasheets/ds31783.pdf" (at 85.09 71.628 0) (effects (font (size 1.27 1.27)) (justify left) (hide yes)))
  (property "Description" "20V Vds, 0.63 Id, N-Channel MOSFET with ESD protection, SOT-523" (at 88.9 76.708 0) (effects (font (size 1.27 1.27)) (hide yes)))
  (pin "3")
  (pin "2")
  (pin "1"))
 (symbol
  (lib_name "WS2812B_3")
  (lib_id "scheda di sviluppo industriale:WS2812B_3")
  (at 122.682 77.724 0)
  (unit 1)
  (exclude_from_sim no)
  (in_bom yes)
  (on_board yes)
  (dnp no)
  (property "Reference" "LED2" (at 124.968 66.04 0) (effects (font (size 1.524 1.524))))
  (property "Value" "WS2812B" (at 128.27 68.834 0) (effects (font (size 1.524 1.524))))
  (property "Footprint" "scheda di sviluppo industriale:WS2812B" (at 127 77.724 90) (effects (font (size 1.524 1.524)) (hide yes)))
  (property "Datasheet" "" (at 121.412 77.724 90) (effects (font (size 1.524 1.524))))
  (property "Description" "RGB LED with integrated controller" (at 122.682 77.724 0) (effects (font (size 1.27 1.27)) (hide yes)))
  (property "Campo senza titolo" "" (at 122.682 77.724 0) (effects (font (size 1.27 1.27)) (hide yes)))
  (pin "1")
  (pin "2")
  (pin "4")
  (pin "3"))
 (symbol
  (lib_name "WS2812B_3")
  (lib_id "scheda di sviluppo industriale:WS2812B_3")
  (at 180.848 141.986 0)
  (unit 1)
  (exclude_from_sim no)
  (in_bom yes)
  (on_board yes)
  (dnp no)
  (property "Reference" "LED10" (at 183.134 130.302 0) (effects (font (size 1.524 1.524))))
  (property "Value" "WS2812B" (at 186.436 133.096 0) (effects (font (size 1.524 1.524))))
  (property "Footprint" "scheda di sviluppo industriale:WS2812B" (at 185.166 141.986 90) (effects (font (size 1.524 1.524)) (hide yes)))
  (property "Datasheet" "" (at 179.578 141.986 90) (effects (font (size 1.524 1.524))))
  (property "Description" "RGB LED with integrated controller" (at 180.848 141.986 0) (effects (font (size 1.27 1.27)) (hide yes)))
  (property "Campo senza titolo" "" (at 180.848 141.986 0) (effects (font (size 1.27 1.27)) (hide yes)))
  (pin "1")
  (pin "2")
  (pin "4")
  (pin "3"))
 (symbol
  (lib_id "scheda di sviluppo industriale:R")
  (at 78.232 77.978 0)
  (mirror y)
  (unit 1)
  (exclude_from_sim no)
  (in_bom yes)
  (on_board yes)
  (dnp no)
  (property "Reference" "R16" (at 81.534 75.946 0) (effects (font (size 1.27 1.27))))
  (property "Value" "2k2" (at 81.788 78.486 0) (effects (font (size 1.27 1.27))))
  (property "Footprint" "Resistor_SMD:R_0603_1608Metric_Pad0.98x0.95mm_HandSolder" (at 80.01 77.978 90) (effects (font (size 1.27 1.27)) (hide yes)))
  (property "Datasheet" "~" (at 78.232 77.978 0) (effects (font (size 1.27 1.27)) (hide yes)))
  (property "Description" "" (at 78.232 77.978 0) (effects (font (size 1.27 1.27)) (hide yes)))
  (pin "1")
  (pin "2"))
 (symbol
  (lib_id "scheda di sviluppo industriale:+5V")
  (at 119.126 62.23 0)
  (unit 1)
  (exclude_from_sim no)
  (in_bom yes)
  (on_board yes)
  (dnp no)
  (fields_autoplaced yes)
  (property "Reference" "#PWR076" (at 119.126 66.04 0) (effects (font (size 1.27 1.27)) (hide yes)))
  (property "Value" "+5V" (at 119.126 58.42 0) (effects (font (size 1.27 1.27))))
  (property "Footprint" "" (at 119.126 62.23 0) (effects (font (size 1.27 1.27)) (hide yes)))
  (property "Datasheet" "" (at 119.126 62.23 0) (effects (font (size 1.27 1.27)) (hide yes)))
  (property "Description" "" (at 119.126 62.23 0) (effects (font (size 1.27 1.27)) (hide yes)))
  (pin "1"))
 (symbol
  (lib_id "scheda di sviluppo industriale:GND")
  (at 183.134 117.856 0)
  (unit 1)
  (exclude_from_sim no)
  (in_bom yes)
  (on_board yes)
  (dnp no)
  (property "Reference" "#PWR091" (at 183.134 124.206 0) (effects (font (size 1.27 1.27)) (hide yes)))
  (property "Value" "GND" (at 179.578 119.126 0) (effects (font (size 1.27 1.27))))
  (property "Footprint" "" (at 183.134 117.856 0) (effects (font (size 1.27 1.27)) (hide yes)))
  (property "Datasheet" "" (at 183.134 117.856 0) (effects (font (size 1.27 1.27)) (hide yes)))
  (property "Description" "" (at 183.134 117.856 0) (effects (font (size 1.27 1.27)) (hide yes)))
  (pin "1"))
 (symbol
  (lib_id "scheda di sviluppo industriale:+5V")
  (at 147.32 127.508 0)
  (unit 1)
  (exclude_from_sim no)
  (in_bom yes)
  (on_board yes)
  (dnp no)
  (fields_autoplaced yes)
  (property "Reference" "#PWR081" (at 147.32 131.318 0) (effects (font (size 1.27 1.27)) (hide yes)))
  (property "Value" "+5V" (at 147.32 123.698 0) (effects (font (size 1.27 1.27))))
  (property "Footprint" "" (at 147.32 127.508 0) (effects (font (size 1.27 1.27)) (hide yes)))
  (property "Datasheet" "" (at 147.32 127.508 0) (effects (font (size 1.27 1.27)) (hide yes)))
  (property "Description" "" (at 147.32 127.508 0) (effects (font (size 1.27 1.27)) (hide yes)))
  (pin "1"))
 (symbol
  (lib_id "scheda di sviluppo industriale:+5V")
  (at 177.8 67.056 0)
  (unit 1)
  (exclude_from_sim no)
  (in_bom yes)
  (on_board yes)
  (dnp no)
  (fields_autoplaced yes)
  (property "Reference" "#PWR088" (at 177.8 70.866 0) (effects (font (size 1.27 1.27)) (hide yes)))
  (property "Value" "+5V" (at 177.8 63.246 0) (effects (font (size 1.27 1.27))))
  (property "Footprint" "" (at 177.8 67.056 0) (effects (font (size 1.27 1.27)) (hide yes)))
  (property "Datasheet" "" (at 177.8 67.056 0) (effects (font (size 1.27 1.27)) (hide yes)))
  (property "Description" "" (at 177.8 67.056 0) (effects (font (size 1.27 1.27)) (hide yes)))
  (pin "1"))
 (symbol
  (lib_id "scheda di sviluppo industriale:+5V")
  (at 118.618 94.488 0)
  (unit 1)
  (exclude_from_sim no)
  (in_bom yes)
  (on_board yes)
  (dnp no)
  (fields_autoplaced yes)
  (property "Reference" "#PWR075" (at 118.618 98.298 0) (effects (font (size 1.27 1.27)) (hide yes)))
  (property "Value" "+5V" (at 118.618 90.678 0) (effects (font (size 1.27 1.27))))
  (property "Footprint" "" (at 118.618 94.488 0) (effects (font (size 1.27 1.27)) (hide yes)))
  (property "Datasheet" "" (at 118.618 94.488 0) (effects (font (size 1.27 1.27)) (hide yes)))
  (property "Description" "" (at 118.618 94.488 0) (effects (font (size 1.27 1.27)) (hide yes)))
  (pin "1"))
 (symbol
  (lib_id "scheda di sviluppo industriale:GND")
  (at 183.134 88.138 0)
  (unit 1)
  (exclude_from_sim no)
  (in_bom yes)
  (on_board yes)
  (dnp no)
  (property "Reference" "#PWR090" (at 183.134 94.488 0) (effects (font (size 1.27 1.27)) (hide yes)))
  (property "Value" "GND" (at 185.166 88.392 0) (effects (font (size 1.27 1.27))))
  (property "Footprint" "" (at 183.134 88.138 0) (effects (font (size 1.27 1.27)) (hide yes)))
  (property "Datasheet" "" (at 183.134 88.138 0) (effects (font (size 1.27 1.27)) (hide yes)))
  (property "Description" "" (at 183.134 88.138 0) (effects (font (size 1.27 1.27)) (hide yes)))
  (pin "1"))
 (symbol
  (lib_name "WS2812B_3")
  (lib_id "scheda di sviluppo industriale:WS2812B_3")
  (at 121.666 142.24 0)
  (unit 1)
  (exclude_from_sim no)
  (in_bom yes)
  (on_board yes)
  (dnp no)
  (property "Reference" "LED8" (at 123.952 130.556 0) (effects (font (size 1.524 1.524))))
  (property "Value" "WS2812B" (at 127.254 133.35 0) (effects (font (size 1.524 1.524))))
  (property "Footprint" "scheda di sviluppo industriale:WS2812B" (at 125.984 142.24 90) (effects (font (size 1.524 1.524)) (hide yes)))
  (property "Datasheet" "" (at 120.396 142.24 90) (effects (font (size 1.524 1.524))))
  (property "Description" "RGB LED with integrated controller" (at 121.666 142.24 0) (effects (font (size 1.27 1.27)) (hide yes)))
  (property "Campo senza titolo" "" (at 121.666 142.24 0) (effects (font (size 1.27 1.27)) (hide yes)))
  (pin "1")
  (pin "2")
  (pin "4")
  (pin "3")))
